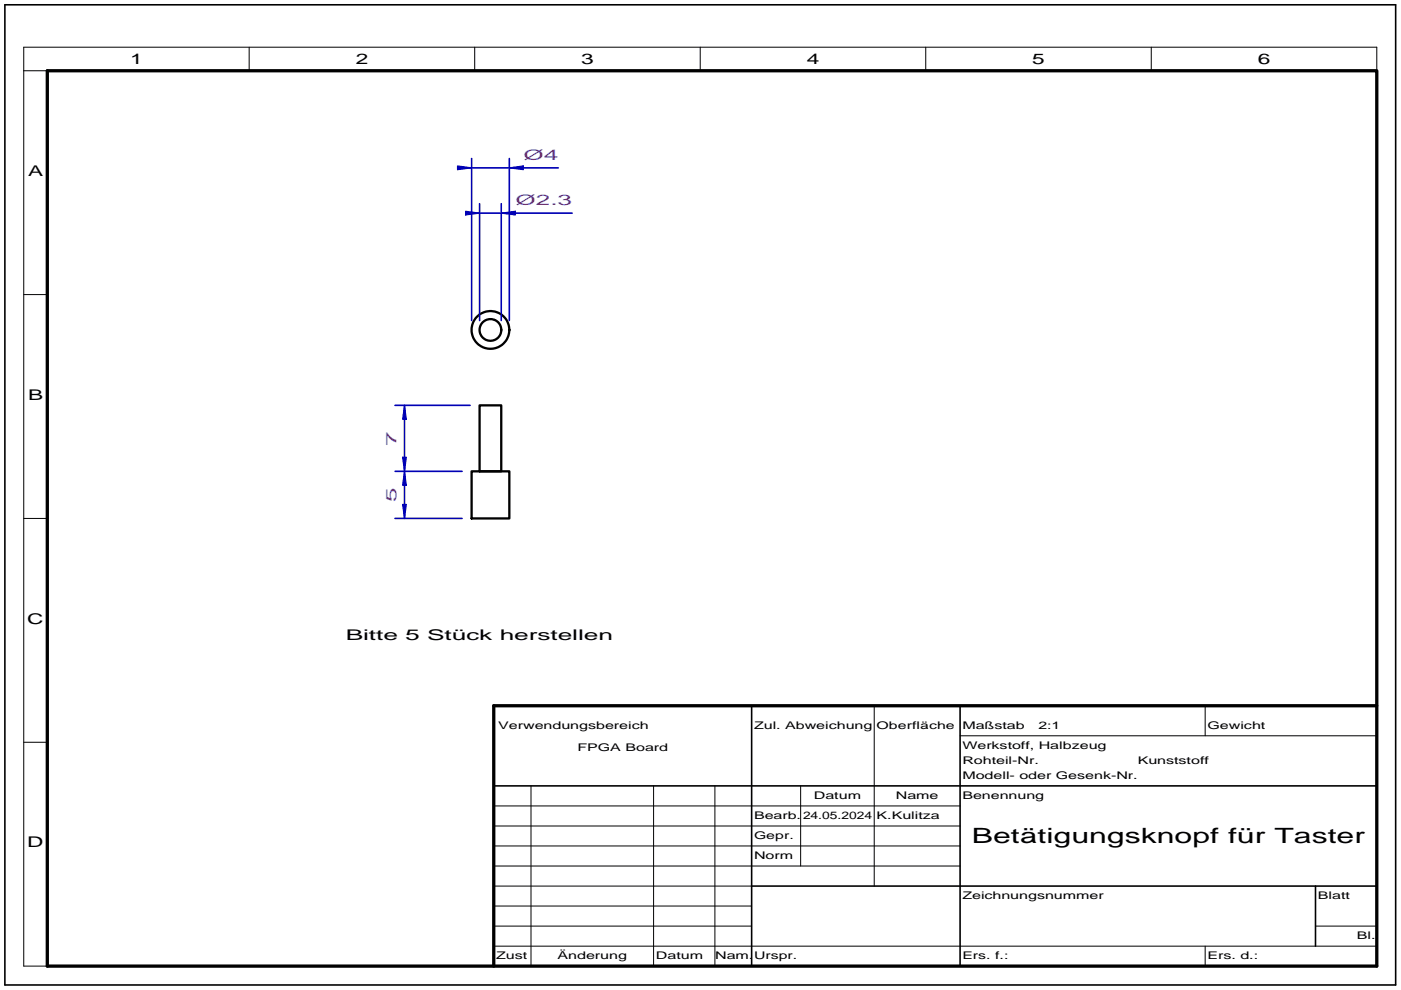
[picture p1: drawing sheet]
<svg xmlns="http://www.w3.org/2000/svg" width="297mm" height="210mm" viewBox="0 0 297 210" stroke-linecap="round" stroke-linejoin="round" font-family="sans-serif">
<path d="M1 1h294.9v207.9h-294.9zM159.4 149.7v55.2M203.6 149.7v55.2M104.7 166.7h187.2M159.4 187.9h132.5M278.9 187.9v12.8" fill="none" stroke="#000" stroke-width=".34"/>
<g fill="none" stroke="#000" stroke-width=".21">
<path d="M5 15h5M52.8 10v5M100.6 10v5M148.5 10v5M196.3 10v5M244.1 10v5M291.9 15v-5h-286.9v194.9h5M5 62.5h5M5 110h5M5 157.4h5M185.4 149.7v38.2M203.6 156.1h88.3"/>
<path d="M255.5 149.7v6.4M104.7 170.9h98.9M104.7 175.2h98.9M104.7 179.4h98.9M112.6 166.7v38.2M138.6 166.7v38.2M151.6 166.7v38.2M169.8 166.7v17M104.7 196.4h54.7M104.7 183.7h98.9M104.7 187.9h54.7M104.7 192.2h54.7"/>
<path d="M278.9 196.4h13M104.7 200.7h187.2M255.5 200.7v4.2"/>
</g>
<path d="M10 15h281.9v189.9h-281.9zM291.9 149.7h-187.2v55.2" fill="none" stroke="#000" stroke-width=".7"/>
<g fill="none" stroke="#000" stroke-width=".49">
<path d="M106.3 70h.1M108 70h.1M100 100h8v10h-8zM101.7 86h4.6v14h-4.6z"/>
<circle cx="104" cy="70" r="2.3"/>
<circle cx="104" cy="70" r="4"/>
</g>
<path d="M99.7 45.2h21.6M101.7 43.2v24.8M106.3 43.2v24.8" fill="none" stroke="#0000b4" stroke-width=".34"/>
<path d="M106.3 45.2l3-.4v.8z" fill="#0000b4"/>
<path d="M106.3 45.2l3-.4v.8z" fill="none" stroke="#0000b4" stroke-width=".25"/>
<path d="M98.7 44.8l3 .4-3 .4z" fill="#0000b4"/>
<path d="M98.7 44.8l3 .4-3 .4z" fill="none" stroke="#0000b4" stroke-width=".25"/>
<g fill="#fff">
<path d="M109.3 44.2l4.3-3.5v3.5z"/>
<path d="M109.3 40.7h4.3l-4.3 3.5z"/>
<path d="M113.6 44.2l7.7-3.5v3.5z"/>
<path d="M113.6 40.7h7.7l-7.7 3.5z"/>
</g>
<path d="M98 35.6h20.4M100 33.6v34.4M108 33.6v34.4" fill="none" stroke="#0000b4" stroke-width=".34"/>
<path d="M108 35.6l3-.4v.8z" fill="#0000b4"/>
<path d="M108 35.6l3-.4v.8z" fill="none" stroke="#0000b4" stroke-width=".25"/>
<path d="M97 35.2l3 .4-3 .4z" fill="#0000b4"/>
<path d="M97 35.2l3 .4-3 .4z" fill="none" stroke="#0000b4" stroke-width=".25"/>
<g fill="#fff">
<path d="M111 34.6l4.3-3.5v3.5z"/>
<path d="M111 31.1h4.3l-4.3 3.5z"/>
<path d="M118.4 31.1v3.5h-3.1z"/>
<path d="M115.3 31.1h3.1l-3.1 3.5z"/>
</g>
<path d="M83.8 100h14.2M83.8 86h15.9M85.8 86v14" fill="none" stroke="#0000b4" stroke-width=".34"/>
<path d="M85.8 86l.3 2.9h-.7z" fill="#0000b4"/>
<path d="M85.8 86l.3 2.9h-.7z" fill="none" stroke="#0000b4" stroke-width=".25"/>
<path d="M85.4 97h.7l-.3 3z" fill="#0000b4"/>
<path d="M85.4 97h.7l-.3 3z" fill="none" stroke="#0000b4" stroke-width=".25"/>
<g fill="#fff">
<path d="M81.3 91.4h3.5v3.1z"/>
<path d="M81.3 91.4l3.5 3.1h-3.5z"/>
</g>
<path d="M85.8 100v10M83.8 110h14.2" fill="none" stroke="#0000b4" stroke-width=".34"/>
<path d="M85.8 100l.3 2.9h-.7z" fill="#0000b4"/>
<path d="M85.8 100l.3 2.9h-.7z" fill="none" stroke="#0000b4" stroke-width=".25"/>
<path d="M85.4 107h.7l-.3 3z" fill="#0000b4"/>
<path d="M85.4 107h.7l-.3 3z" fill="none" stroke="#0000b4" stroke-width=".25"/>
<g fill="#fff">
<path d="M81.3 103.4h3.5v3.1z"/>
<path d="M81.3 103.4l3.5 3.1h-3.5z"/>
</g>
<text font-size="4.5" x="206" y="178.7">Betätigungsknopf für Taster</text>
<g font-size="3.1">
<text x="27.6" y="13.5">1</text>
<text x="75.4" y="13.5">2</text>
<text x="123.2" y="13.5">3</text>
<text x="171" y="13.5">4</text>
<text x="218.8" y="13.5">5</text>
<text x="266.7" y="13.5">6</text>
<text x="5.9" y="37.3">A</text>
<text x="5.9" y="84.8">B</text>
<text x="5.8" y="132.2">C</text>
<text x="73.3" y="135.8">Bitte 5 Stück herstellen</text>
<text x="5.8" y="179.7">D</text>
</g>
<g font-size="3.1" fill="#b400b4">
<text x="111" y="33.9">Ø4</text>
<text x="109.3" y="43.5">Ø2.3</text>
<text x="84" y="94.5" transform="rotate(-90 84 94.5)">7</text>
<text x="84" y="106.5" transform="rotate(-90 84 106.5)">5</text>
</g>
<g font-size="2.2">
<text x="105.6" y="154.6">Verwendungsbereich</text>
<text x="159.9" y="154.6">Zul. Abweichung</text>
<text x="185.9" y="154.6">Oberfläche</text>
<text x="204" y="154.6">Maßstab</text>
<text x="220.2" y="154.6">2:1</text>
<text x="256" y="154.6">Gewicht</text>
<text x="122.4" y="159.3">FPGA Board</text>
<text x="204" y="158.8">Werkstoff, Halbzeug</text>
<text x="204" y="162">Rohteil-Nr.</text>
<text x="204" y="165.2">Modell- oder Gesenk-Nr.</text>
<text x="241.2" y="162.1">Kunststoff</text>
<text x="159.9" y="173.7">Bearb.</text>
<text x="170.3" y="173.7">24.05.2024</text>
<text x="172.6" y="169.4">Datum</text>
<text x="185.9" y="173.7">K.Kulitza</text>
<text x="189.9" y="169.4">Name</text>
<text x="204" y="169.4">Benennung</text>
<text x="159.9" y="177.9">Gepr.</text>
<text x="159.9" y="182.2">Norm</text>
<text x="204" y="190.7">Zeichnungsnummer</text>
<text x="279.4" y="190.7">Blatt</text>
<text x="105.2" y="203.4">Zust</text>
<text x="118.2" y="203.4">Änderung</text>
<text x="139.1" y="203.4">Datum</text>
<text x="151.6" y="203.4">Nam.</text>
<text x="159.9" y="203.4">Urspr.</text>
<text x="204" y="203.4">Ers. f.:</text>
<text x="256" y="203.4">Ers. d.:</text>
<text x="287.7" y="199.2">Bl.</text>
</g>
</svg>
